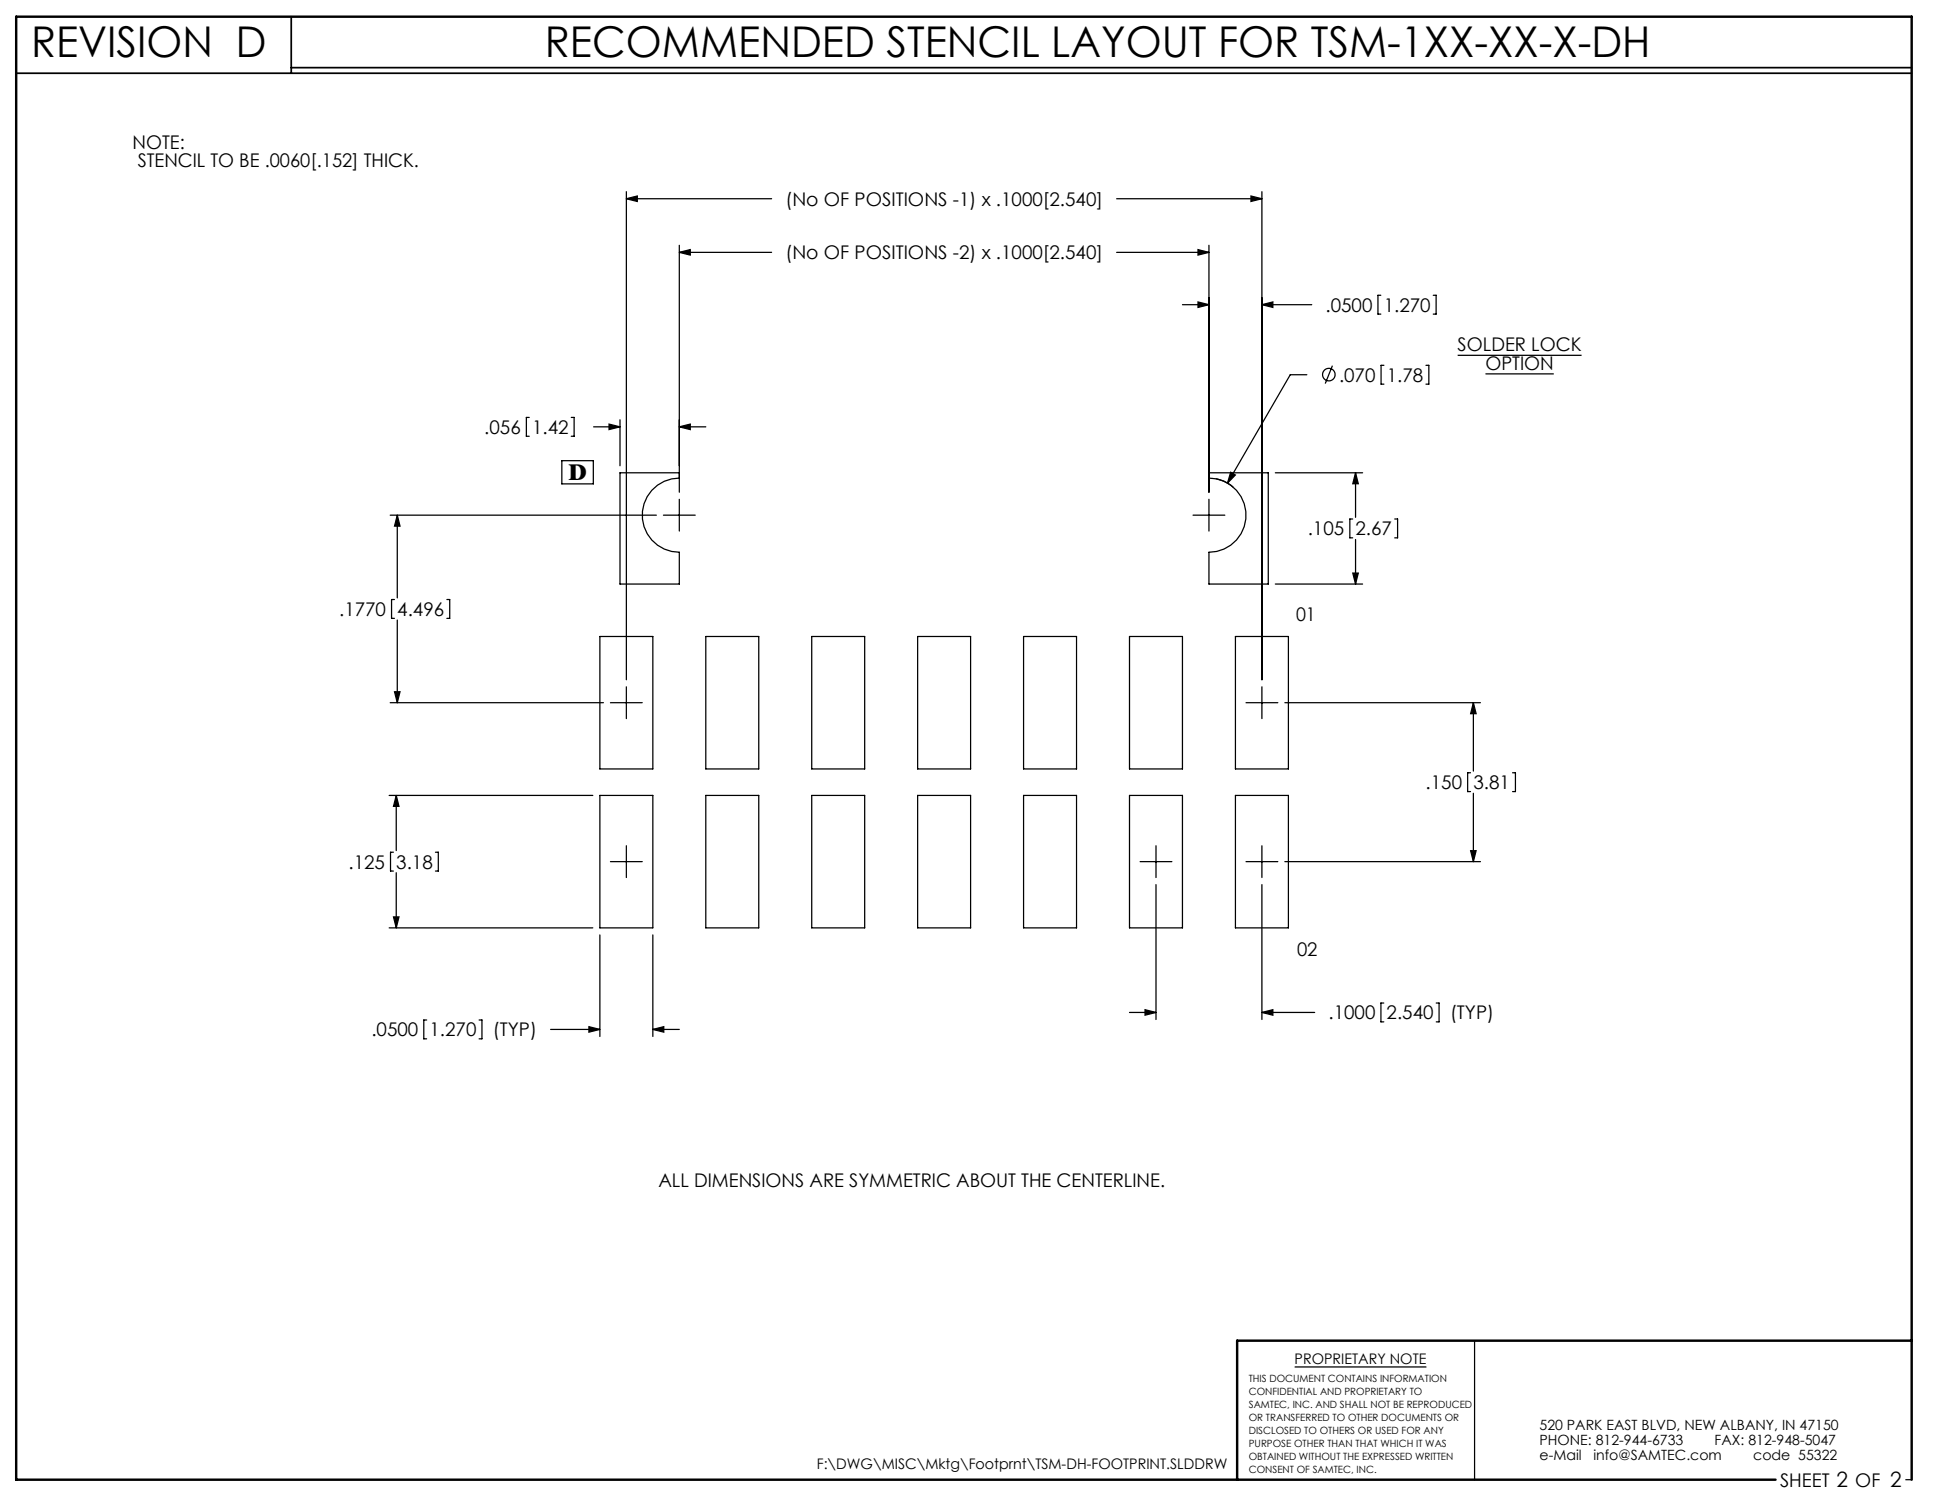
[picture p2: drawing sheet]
<svg xmlns="http://www.w3.org/2000/svg" width="279mm" height="216mm" viewBox="0 0 279 216" stroke-linecap="round" stroke-linejoin="round" font-family="sans-serif">
<g fill="none" stroke="#000" stroke-width=".18">
<path d="M90.1 28.6l1.6-.4v.8zM90.1 27.6v70.2M90.1 28.6h20.9M97.7 36.3l1.6-.4v.8zM97.7 35.3v35.5M97.7 36.3h13.3M160.7 36.3h13.2M160.7 28.6h20.9M172.4 35.9l1.5 .4-1.5 .4zM173.9 35.3v35.5M180 28.2l1.6 .4-1.6 .4zM181.6 27.6v70.2"/>
<path d="M170.1 43.8h3.8M172.4 43.4l1.5 .4-1.5 .4zM181.6 43.8l1.5-.4v.8zM181.6 43.8h7.1M188 53.9h-2.4l-9 15.6M191.7 52.6l-1 2.6M198.7 42.5h-.4v2.7h.4M199.1 52.5h-.4v2.8h.4M205.2 52.5h.4v2.8h-.4M206.2 42.5h.4v2.7h-.4M209.7 51.1h17.8M213.7 53.8h9.8"/>
<path d="M56.1 74.1h38.3M57.2 74.1v11.9M57.2 74.1l.4 1.6h-.8zM76.1 60h-.4v2.8h.4M80.8 66.3h4.6v3.3h-4.6zM82.2 60h.4v2.8h-.4M85.4 61.4h3.8M87.6 61l1.6 .4-1.6 .4zM89.2 60.4v6.6M95.4 74.1h4.6M97.7 61.4l1.6-.4v.8zM97.7 71.8v4.6"/>
<path d="M97.7 68h-8.5v16h8.5v-4.6a5.3 5.3 0 0 1-5.3-5.3 5.3 5.3 0 0 1 5.3-5.3M97.7 61.4h3.8M171.6 74.1h4.6M173.9 68h8.6v16h-8.6v-4.6a5.3 5.3 0 0 0 5.4-5.3 5.3 5.3 0 0 0-5.4-5.3M173.9 71.8v4.6M174.9 68.9a5.3 5.3 0 0 1 2.5 1.2M177.1 67.9l.6 .4-1.1 1.2zM183.5 68h12.5M194.6 74.7h-.4v2.7h.4M195 68l.4 1.6h-.8zM195 68v6.4M195 77.6v6.4"/>
<path d="M200.7 74.7h.4v2.7h-.4M56.7 86.2h-.4v2.7h.4M56.8 99.5h.8l-.4 1.6zM57.2 89.2v11.9M64.3 86.2h.4v2.7h-.4M86.3 91.6h7.6v19h-7.6zM90.1 98.8v4.6M101.5 91.6h7.7v19h-7.7zM116.8 91.6h7.6v19h-7.6zM132 91.6h7.6v19h-7.6zM147.3 91.6h7.6v19h-7.6zM162.5 91.6h7.6v19h-7.6z"/>
<path d="M177.7 91.6h7.7v19h-7.7zM181.6 98.8v4.6M183.5 84h12.5M194.6 82.4h.8l-.4 1.6zM56 114.4h29.3M56.1 101.1h30.7M57 114.4v7.9M57 114.4l.4 1.6h-.8zM86.3 114.4h7.6v19.1h-7.6zM87.8 101.1h4.6M101.5 114.4h7.7v19.1h-7.7zM116.8 114.4h7.6v19.1h-7.6z"/>
<path d="M132 114.4h7.6v19.1h-7.6zM147.3 114.4h7.6v19.1h-7.6zM162.5 114.4h7.6v19.1h-7.6zM177.7 114.4h7.7v19.1h-7.7zM179.3 101.1h4.5M184.9 101.1h28.1M211.6 111.2h-.4v2.7h.4M212 101.1v9.8M212 114.1v9.8M212 101.1l.4 1.6h-.8zM217.6 111.2h.4v2.7h-.4M56 133.5h29.3"/>
<path d="M56.6 122.6h-.4v2.7h.4M56.6 131.9h.8l-.4 1.6zM57 125.5v8M62.6 122.6h.5v2.7h-.5M86.3 134.5v14.6M87.8 123.9h4.6M90.1 121.7v4.5M93.9 134.5v14.6M164 123.9h4.6M166.3 121.7v4.5M166.3 127.2v19.4M179.3 123.9h4.5"/>
<path d="M181.6 121.7v4.5M181.6 127.2v19.4M184.9 123.9h28.1M211.6 122.4h.8l-.4 1.5zM61.4 146.7h-.4v2.7h.4M68.9 146.7h.4v2.7h-.4M79.2 148.1h7.1M84.7 147.7l1.6 .4-1.6 .4zM93.9 148.1l1.6-.4v.8zM93.9 148.1h3.8M162.5 145.6h3.8M164.7 145.2l1.6 .4-1.6 .4z"/>
<path d="M181.6 145.6l1.5-.4v.8zM181.6 145.6h7.5M199.1 144.3h-.4v2.7h.4M206.6 144.3h.4v2.7h-.4M186.3 196.6h18.9M212.2 192.8v20M274.2 212.8h.8"/>
<circle cx="191.2" cy="53.9" r=".9"/>
</g>
<path d="M2.3 10.5h272.7M41.9 2.4v8.1M41.9 9.7h233.1" fill="none" stroke="#000" stroke-width=".25"/>
<path d="M275 192.8h-97v20M255.5 212.8h-253.2v-210.4h272.7v210.4" fill="none" stroke="#000" stroke-width=".35"/>
<path d="M212 101.1l.4 1.6h-.8zM211.6 122.4h.8l-.4 1.5zM164.7 145.2l1.6 .4-1.6 .4zM181.6 145.6l1.5-.4v.8zM84.7 147.7l1.6 .4-1.6 .4zM93.9 148.1l1.6-.4v.8zM57 114.4l.4 1.6h-.8zM56.6 131.9h.8l-.4 1.6zM177.1 67.9l-.5 1.6 1.1-1.2zM57.2 74.1l.4 1.6h-.8zM56.8 99.5h.8l-.4 1.6zM97.7 36.3l1.6-.4v.8zM172.4 35.9l1.5 .4-1.5 .4zM172.4 43.4l1.5 .4-1.5 .4zM181.6 43.8l1.5-.4v.8zM180 28.2l1.6 .4-1.6 .4zM90.1 28.6l1.6-.4v.8zM194.6 82.4h.8l-.4 1.6zM195 68l.4 1.6h-.8zM87.6 61l1.6 .4-1.6 .4zM97.7 61.4l1.6-.4v.8z" fill="#000"/>
<g font-size="6.1">
<text x="4.5" y="8.2">REVISION D</text>
<text x="78.4" y="8.3">RECOMMENDED STENCIL LAYOUT FOR TSM-1XX-XX-X-DH</text>
</g>
<text font-size="3.3" x="81.8" y="69.1">D</text>
<g font-size="2.7">
<text x="19.1" y="21.4">NOTE:</text>
<text x="19.8" y="24.1">STENCIL TO BE .0060[.152] THICK.</text>
<text x="113" y="29.6">(No OF POSITIONS -1) x .1000[2.540]</text>
<text x="113" y="37.3">(No OF POSITIONS -2) x .1000[2.540]</text>
<text x="190.7" y="44.8">.0500</text>
<text x="199.1" y="44.8">1.270</text>
<text x="209.7" y="50.5">SOLDER LOCK</text>
<text x="213.7" y="53.2">OPTION</text>
<text x="192.6" y="54.9">.070</text>
<text x="199.5" y="54.9">1.78</text>
<text x="69.7" y="62.4">.056</text>
<text x="76.5" y="62.4">1.42</text>
<text x="188.1" y="77">.105</text>
<text x="195" y="77">2.67</text>
<text x="48.8" y="88.6">.1770</text>
<text x="57.2" y="88.6">4.496</text>
<text x="186.5" y="89.3">01</text>
<text x="205.1" y="113.5">.150</text>
<text x="212" y="113.5">3.81</text>
<text x="50.1" y="124.9">.125</text>
<text x="57" y="124.9">3.18</text>
<text x="186.6" y="137.5">02</text>
<text x="53.4" y="149.1">.0500</text>
<text x="61.8" y="149.1">1.270</text>
<text x="70.9" y="149.1">(TYP)</text>
<text x="191.1" y="146.6">.1000</text>
<text x="199.5" y="146.6">2.540</text>
<text x="208.6" y="146.6">(TYP)</text>
<text x="94.7" y="170.7">ALL DIMENSIONS ARE SYMMETRIC ABOUT THE CENTERLINE.</text>
<text x="256.1" y="213.9">SHEET 2 OF 2</text>
</g>
<g font-size="2.1">
<text x="186.3" y="196.2">PROPRIETARY NOTE</text>
<text x="117.5" y="211.3">F:\DWG\MISC\Mktg\Footprnt\TSM-DH-FOOTPRINT.SLDDRW</text>
</g>
<g font-size="2">
<text x="221.5" y="205.7">520 PARK EAST BLVD, NEW ALBANY, IN 47150</text>
<text x="221.5" y="207.8">PHONE: 812-944-6733</text>
<text x="221.5" y="210">e-Mail</text>
<text x="229.3" y="210">info@SAMTEC.com</text>
<text x="246.7" y="207.8">FAX: 812-948-5047</text>
<text x="252.2" y="210">code 55322</text>
</g>
<g font-size="1.4">
<text x="179.7" y="198.8">THIS DOCUMENT CONTAINS INFORMATION</text>
<text x="179.7" y="200.6">CONFIDENTIAL AND PROPRIETARY TO</text>
<text x="179.7" y="202.5">SAMTEC, INC. AND SHALL NOT BE REPRODUCED</text>
<text x="179.7" y="204.4">OR TRANSFERRED TO OTHER DOCUMENTS OR</text>
<text x="179.7" y="206.2">DISCLOSED TO OTHERS OR USED FOR ANY</text>
<text x="179.7" y="208.1">PURPOSE OTHER THAN THAT WHICH IT WAS</text>
<text x="179.7" y="210">OBTAINED WITHOUT THE EXPRESSED WRITTEN</text>
<text x="179.7" y="211.8">CONSENT OF SAMTEC, INC.</text>
</g>
</svg>
